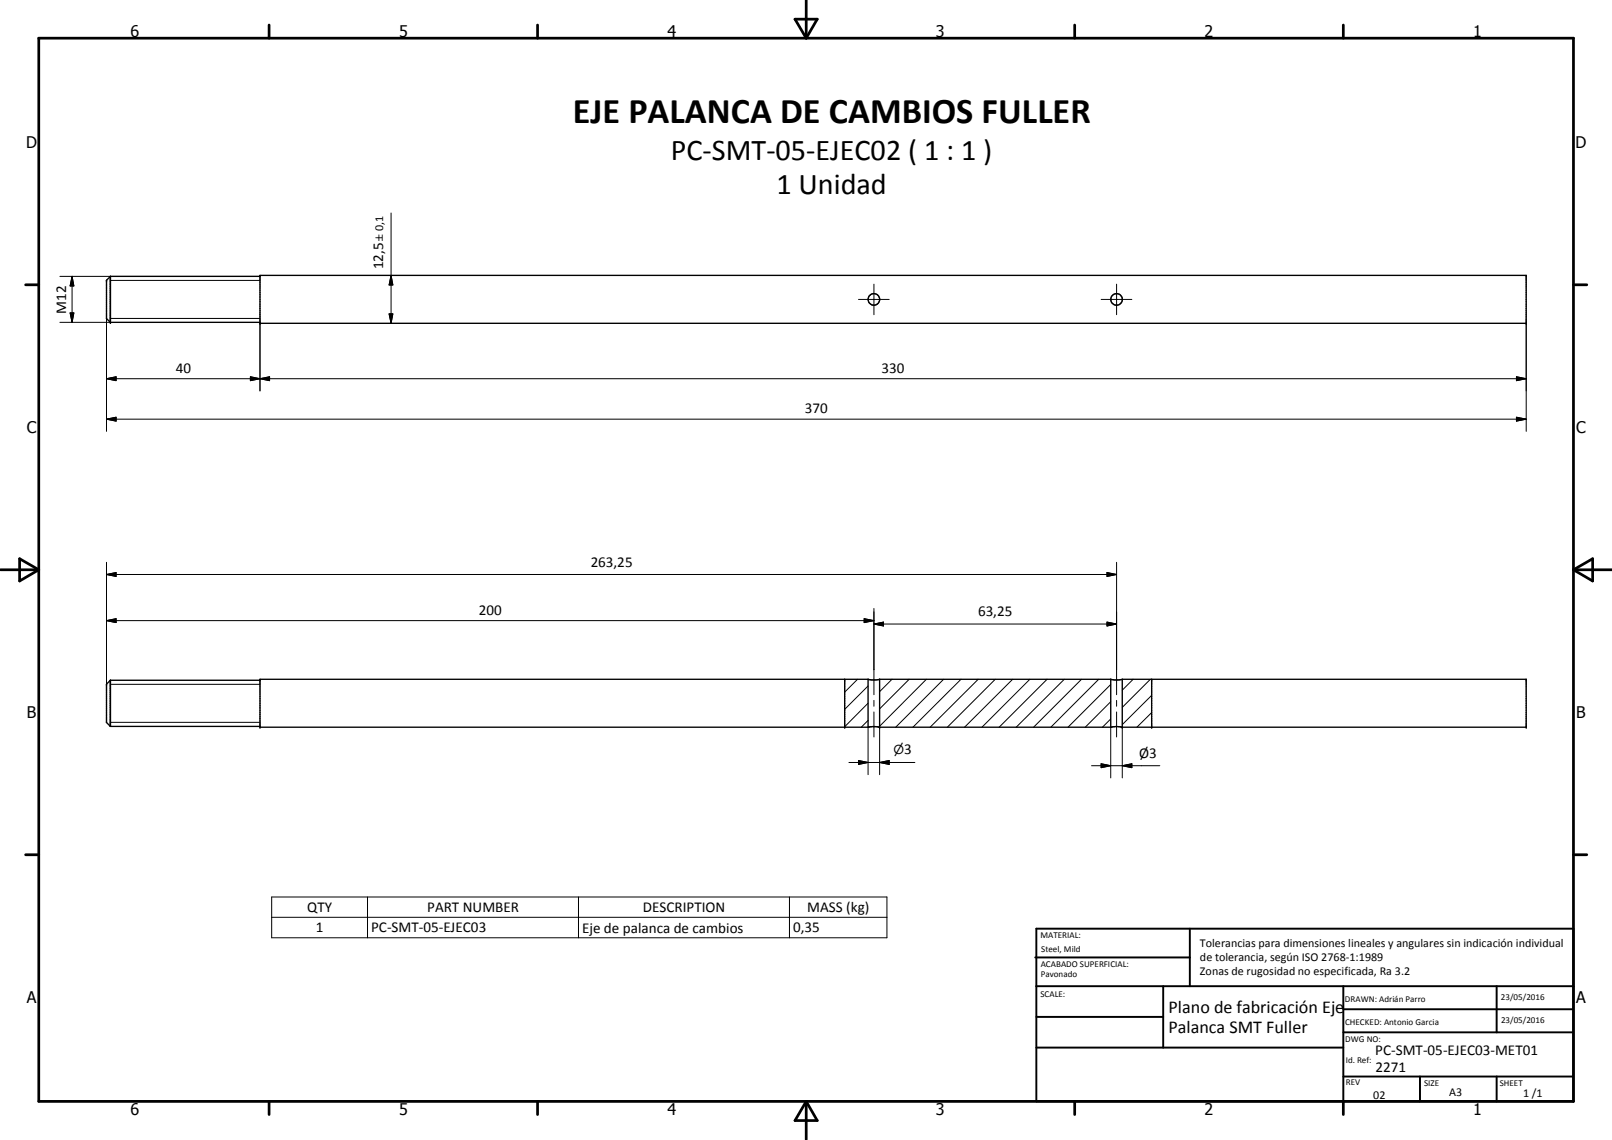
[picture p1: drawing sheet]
<svg xmlns="http://www.w3.org/2000/svg" width="420mm" height="297mm" viewBox="0 0 420 297" stroke-linecap="round" stroke-linejoin="round" font-family="sans-serif">
<g fill="#000">
<circle cx="27.8" cy="73" r=".18"/>
<circle cx="28.8" cy="84" r=".18"/>
<circle cx="67.8" cy="84.2" r=".18"/>
<circle cx="397.8" cy="84.2" r=".18"/>
<circle cx="67.8" cy="189.5" r=".18"/>
<circle cx="220.2" cy="189.5" r=".18"/>
<circle cx="229.3" cy="189.5" r=".18"/>
<circle cx="292.5" cy="189.5" r=".18"/>
<circle cx="300.2" cy="189.5" r=".18"/>
<circle cx="397.8" cy="189.5" r=".18"/>
</g>
<g fill="none" stroke="#000" stroke-width=".35">
<path d="M28.8 72v12M28.8 72l-1 1v10l1 1M28.8 72h39M67.8 71.8h330v12.4h-330zM28.8 84h39M28.8 177.2v12.1M28.8 177.2l-1 1.1v10l1 1M28.8 177.2h39M220.2 177v12.5M226.3 177h-158.5v12.5h158.6l1.1-.2 1.6 .2h60.5l1.1-.2 1.7 .2h105.4v-12.5h-105.3v12.5M226.3 177v12.5M226.3 177l.9 .2 2.1-.2"/>
<path d="M289.5 177h-60.2v12.5M289.5 177v12.5M289.5 177l.9 .2 2.1-.2M300.2 177v12.5M28.8 189.3h39"/>
<circle cx="227.8" cy="78" r="1.5"/>
<circle cx="291" cy="78" r="1.52"/>
</g>
<g fill="none" stroke="#000" stroke-width=".26">
<path d="M101.9 55.5v28.7M15.6 72h13.2M18.8 72l.5 2.5h-1zM18.8 72v12M28.8 73.1h39M101.9 71.8l.5 2.5h-1zM223.8 78h8M227.8 74v8M287 78h8M291 74v8M15.6 84h13.2M18.3 81.5h1l-.5 2.5z"/>
<path d="M27.8 98.7l2.5-.5v1zM27.8 98.7h370M27.8 83v29.4M28.8 83h39M65.3 98.2l2.5 .5-2.5 .5zM65.3 98.2l5 1v-1l-5 1zM67.8 98.7l2.5-.5v1zM67.8 84.2v17.7M101.4 81.8h1l-.5 2.4zM395.3 98.2l2.5 .5-2.5 .5zM397.8 84.2v28.2M27.8 109.2l2.5-.5v1z"/>
<path d="M27.8 109.2h370M395.3 108.7l2.5 .5-2.5 .5zM27.8 149.7l2.5-.5v1zM27.8 146.5v31.8M27.8 149.7h263.2M227.8 158.5v22.5M288.5 149.2l2.5 .5-2.5 .5zM291 146.5v34.5M27.8 161.7l2.5-.5v1zM27.8 161.7h200M28.8 178.3h39M223.5 177l-3.3 3.3"/>
<path d="M225.2 161.2l2.6 .5-2.6 .5zM226.3 178.7l-6.1 6.1M227.8 162.6l2.5-.5v1zM227.8 162.6h63.2M232.5 177l-3.2 3.2M237 177l-7.7 7.7M241.5 177l-12.2 12.2M245.9 177l-12.4 12.5M250.5 177l-12.6 12.5M255 177l-12.6 12.5M259.4 177l-12.5 12.5M263.9 177l-12.5 12.5"/>
<path d="M268.4 177l-12.5 12.5M272.9 177l-12.5 12.5M277.4 177l-12.5 12.5M281.9 177l-12.5 12.5M286.4 177l-12.5 12.5M288.5 162.1l2.5 .5-2.5 .5zM289.5 178.4l-11.1 11.1M295.3 177l-2.8 2.8M299.8 177l-7.3 7.3M28.8 188.2h39M221.3 198.7h17.2M223.8 198.2l2.5 .5-2.5 .5z"/>
<path d="M226.3 187.7l-1.8 1.8M226.3 183.2l-6.1 6.2M226.3 189.5v12.3M227.8 182.5v1.5M227.8 185.5v6.5M229.3 198.7l2.5-.5v1zM229.3 189.5v12.3M284.5 199.5h17.8M287 199l2.5 .5-2.5 .5zM289.5 187.3l-2.2 2.2M289.5 182.8l-6.6 6.7M289.5 189.5v13.2"/>
<path d="M291 182.5v1.5M291 185.5v6.5M292.5 199.5l2.5-.5v1zM292.5 189.5v13.2M300.2 185.7l-3.9 3.8M300.2 181.2l-7.7 7.6M70.8 233.7h160.4v10.6h-160.4zM70.8 239h160.4M95.8 233.7v10.6M150.8 233.7v10.6M205.8 233.7v10.6"/>
</g>
<g fill="none" stroke="#000" stroke-width=".71">
<path d="M10.1 9.9h400v277.1h-400zM70.1 6.5v3.4M140.1 6.5v3.4M207.2 5h5.8l-2.9 4.9zM210.1 0v9.9M280.1 6.5v3.4M350.1 6.5v3.4M6.7 74.2h3.4M410.1 74.2h3.5M.1 148.5h10M5.1 145.6l5 2.9-5 2.9zM410.1 148.5h10"/>
<path d="M410.1 148.5l5-2.9v5.8zM6.7 222.7h3.4M410.1 222.7h3.5M70.1 287v3.4M140.1 287v3.4M210.1 287v10M210.1 287l2.9 5h-5.8zM280.1 287v3.4M350.1 287v3.4"/>
</g>
<g fill="none" stroke="#000" stroke-width=".51">
<path d="M269.8 249.5h40.3M270.1 242h140v45h-140zM270.1 257h140M303.2 257v16M310.1 242v15M350.1 257v30M390.1 257v12M270.1 265h33.1M270.1 273h80M350.1 269h60M350.1 263h60M350.1 280.5h60"/>
<path d="M370.1 280.5v6.5M390.1 280.5v6.5"/>
</g>
<g fill="#000">
<path d="M18.8 72l.5 2.5h-1zM101.9 71.8l.5 2.5h-1zM18.3 81.5h1l-.5 2.5zM27.8 98.7l2.5-.5v1zM65.3 98.2l2.5 .5-2.5 .5zM67.8 98.7l2.5-.5v1zM101.4 81.8h1l-.5 2.4zM395.3 98.2l2.5 .5-2.5 .5zM27.8 109.2l2.5-.5v1zM395.3 108.7l2.5 .5-2.5 .5zM27.8 149.7l2.5-.5v1zM288.5 149.2l2.5 .5-2.5 .5z"/>
<path d="M27.8 161.7l2.5-.5v1zM225.2 161.2l2.6 .5-2.6 .5zM227.8 162.6l2.5-.5v1zM288.5 162.1l2.5 .5-2.5 .5zM223.8 198.2l2.5 .5-2.5 .5zM229.3 198.7l2.5-.5v1zM292.5 199.5l2.5-.5v1zM287 199l2.5 .5-2.5 .5z"/>
</g>
<text font-size="9.4" x="149.3" y="32.1">EJE PALANCA DE CAMBIOS FULLER</text>
<g font-size="7.9">
<text x="174.9" y="41.6">PC-SMT-05-EJEC02 ( 1 : 1 )</text>
<text x="202.4" y="50.6">1 Unidad</text>
</g>
<g font-size="4.7">
<text x="304.6" y="263.9">Plano de fabricación Eje</text>
<text x="304.6" y="269.3">Palanca SMT Fuller</text>
</g>
<g font-size="4.2">
<text x="34" y="9.6">6</text>
<text x="104" y="9.6">5</text>
<text x="174" y="9.6">4</text>
<text x="244" y="9.6">3</text>
<text x="314" y="9.6">2</text>
<text x="384" y="9.6">1</text>
<text x="6.8" y="38.7">D</text>
<text x="410.6" y="38.7">D</text>
<text x="7" y="112.9">C</text>
<text x="410.8" y="112.9">C</text>
<text x="7" y="187.1">B</text>
<text x="410.8" y="187.1">B</text>
<text x="7" y="261.4">A</text>
<text x="410.8" y="261.4">A</text>
<text x="34" y="290.4">6</text>
<text x="104" y="290.4">5</text>
<text x="174" y="290.4">4</text>
<text x="244" y="290.4">3</text>
<text x="314" y="290.4">2</text>
<text x="384" y="290.4">1</text>
</g>
<g font-size="3.9">
<text x="99.9" y="70.2" transform="rotate(-90 99.9 70.2)">12,5</text>
<text x="17.3" y="81.7" transform="rotate(-90 17.3 81.7)">M12</text>
<text x="45.8" y="97.1">40</text>
<text x="229.8" y="97.1">330</text>
<text x="209.8" y="107.7">370</text>
<text x="154" y="147.7">263,25</text>
<text x="124.8" y="160.2">200</text>
<text x="254.9" y="160.5">63,25</text>
<text x="235.7" y="196.6">3</text>
<text x="296.9" y="197.5">Ø3</text>
<text x="80.1" y="237.7">QTY</text>
<text x="111.4" y="237.6">PART NUMBER</text>
<text x="167.6" y="237.7">DESCRIPTION</text>
<text x="210.4" y="237.7">MASS (kg)</text>
<text x="82.3" y="243">1</text>
<text x="96.7" y="243">PC-SMT-05-EJEC03</text>
<text x="151.7" y="243">Eje de palanca de cambios</text>
<text x="206.7" y="243">0,35</text>
<text x="358.5" y="275">PC-SMT-05-EJEC03-MET01</text>
<text x="358.5" y="279.4">2271</text>
</g>
<text font-size="3.2" x="232.9" y="196.6">⌀</text>
<g font-size="3.1">
<text x="99.9" y="60.3" transform="rotate(-90 99.9 60.3)">0,1</text>
<text x="312.7" y="246.8">Tolerancias para dimensiones lineales y angulares sin indicación individual</text>
<text x="312.7" y="250.4">de tolerancia, según ISO 2768-1:1989</text>
<text x="312.7" y="254">Zonas de rugosidad no especificada, Ra 3.2</text>
<text x="357.9" y="286.4">02</text>
<text x="377.7" y="285.6">A3</text>
<text x="397" y="285.9">1 /1</text>
</g>
<text font-size="2.6" x="99.9" y="62.7" transform="rotate(-90 99.9 62.7)">±</text>
<g font-size="2.4">
<text x="271.2" y="244.4">MATERIAL:</text>
<text x="271.3" y="252">ACABADO SUPERFICIAL:</text>
<text x="271.4" y="247.9">Steel, Mild</text>
<text x="271.3" y="254.6">Pavonado</text>
<text x="271.2" y="259.7">SCALE:</text>
<text x="350.6" y="261">DRAWN: Adrián Parro</text>
<text x="391.2" y="260.6">23/05/2016</text>
<text x="350.6" y="267">CHECKED: Antonio Garcia</text>
<text x="391.2" y="266.7">23/05/2016</text>
<text x="350.6" y="271.4">DWG NO:</text>
<text x="350.8" y="276.9">Id. Ref:</text>
<text x="350.8" y="282.8">REV</text>
<text x="371.2" y="282.9">SIZE</text>
<text x="390.9" y="282.9">SHEET</text>
</g>
</svg>
